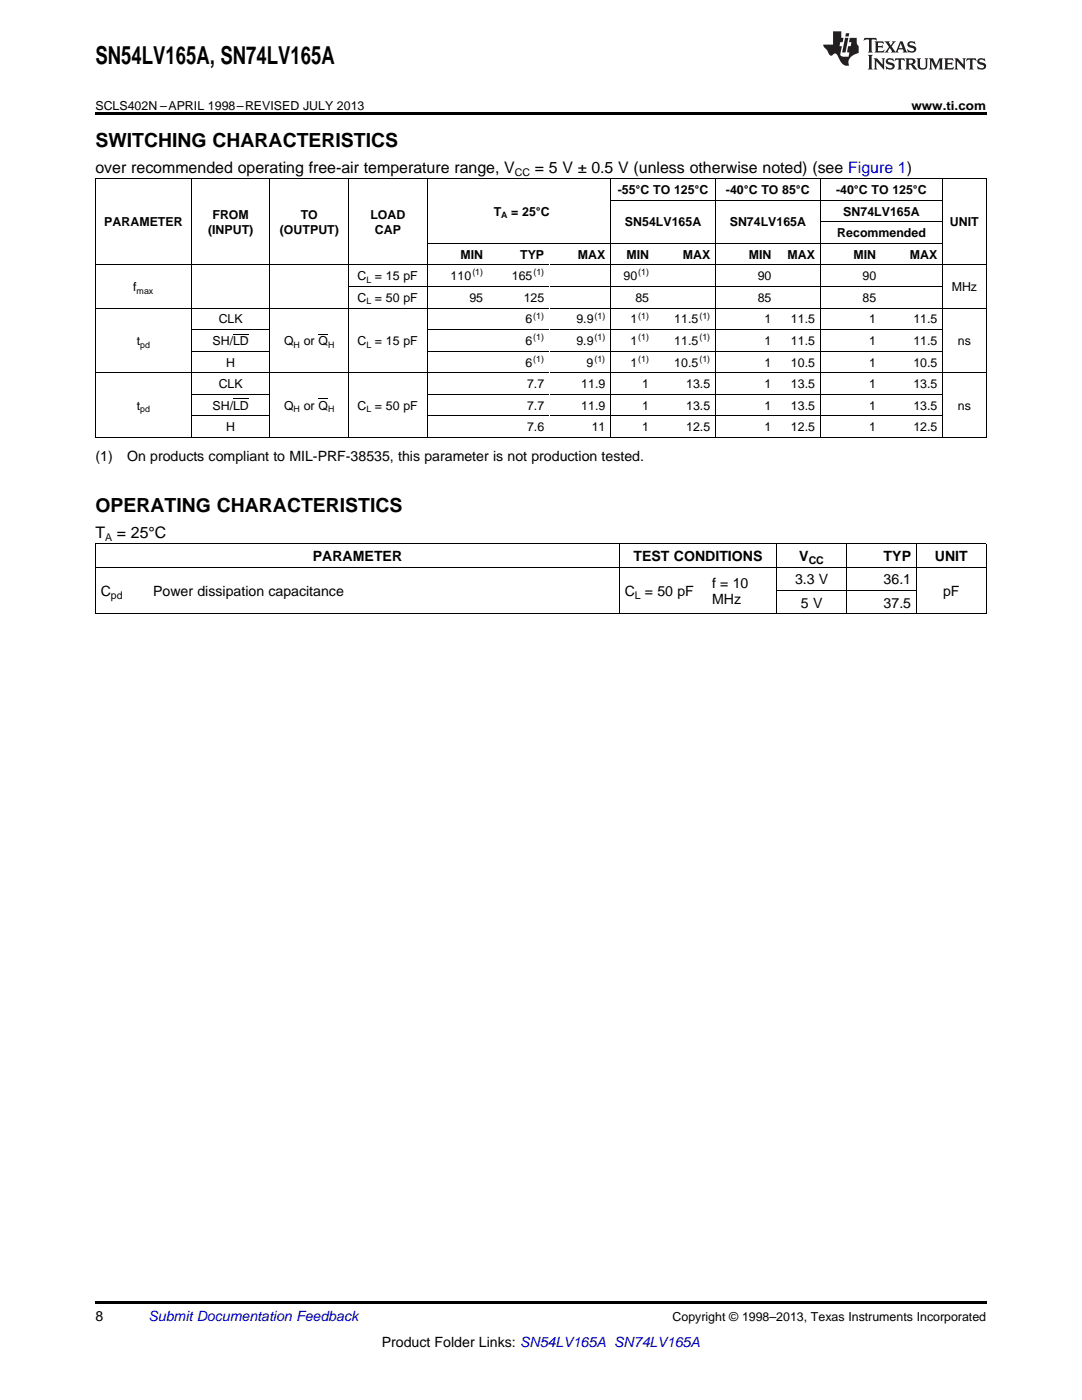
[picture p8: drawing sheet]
<svg xmlns="http://www.w3.org/2000/svg" width="216mm" height="279mm" viewBox="0 0 216 279" stroke-linecap="round" stroke-linejoin="round" font-family="sans-serif">
<path d="M19 22.5h177.8v.5h-177.8zM19 259.7h177.8v.5h-177.8z" fill="#000"/>
<g fill="none" stroke="#000" stroke-width=".2">
<path d="M19 35.6h177.8M19.1 35.7v51.6M38.2 35.7v51.6M53.9 35.7v51.6M69.5 35.7v51.6M85.2 35.7v51.6M121.8 35.7v51.6M121.9 40h66.2M142.8 35.7v51.6M163.7 35.7v51.6M188 35.7v51.6M196.8 35.7v51.6"/>
<path d="M19 52.9h177.8M69.6 57.2h118.5M85.3 48.6h102.8M163.7 44.3h24.4M19 74.4h177.8M19 61.5h177.8M38.2 78.7h15.7M38.2 70.1h15.7M38.2 65.8h15.7M85.3 78.7h102.8M85.3 70.1h102.8M85.3 65.8h102.8"/>
<path d="M19 87.3h177.8M38.2 83h15.7M85.3 83h102.8M19 113.2h177.8M19 108.5h177.8M19.1 108.6v14M123.6 108.6v14M155 108.6v14M155 117.8h27.9M168.9 108.6v14M182.8 108.6v14M196.8 108.6v14"/>
<path d="M19 122.5h177.8"/>
</g>
<g fill="#231f20">
<path d="M172.5 7.6l-.1 .5 .4-.2h.6v.1v2.1l-.2 .4h.9l-.2-.4v-2.1l.1-.1h.5l.5 .2-.2-.5zM174.5 8.3l.2 .3v1.5l-.2 .4h1.8l.2-.6a1.04 1.04 0 0 1-1.3 .2v-.7h.6l.3 .2v-.6l-.3 .2h-.6v-.6l.8-.1 .4 .3-.2-.5zM176.5 8.3l.9 1.1-.9 1.1h.8l-.2-.2 .4-.7 .5 .7-.2 .2h1.5l-.2-.2 .2-.4h.9l.1 .4-.2 .2h1l-.3-.3-.7-1.9h-.5l-.9 2-.8-1 .9-1h-.8l.1 .3-.4 .5-.3-.6 .1-.2zM179.7 8.6l.4 1h-.7zM181.3 8.4a.63 .63 0 0 0-.2 .7 .63 .63 0 0 0 .6 .4l.6 .2 .1 .2a.75 .75 0 0 1-.7 .4 .75 .75 0 0 1-.6-.5l.1 .7 .1-.1a1.11 1.11 0 0 0 1.5-.6 1.13 1.13 0 0 0-1.2-.8l-.1-.4a1.04 1.04 0 0 1 1.2 .2l-.2-.5-.2 .1-.4-.2zM173.2 10.9l.2 .4v2.2l-.2 .4h1l-.3-.4v-2.2l.3-.4zM174.3 11.6l.3 .4v1.5l-.3 .4h.8l-.2-.4v-1.3l1.5 1.7v-1.9l.2-.4h-.7l.2 .4v.9l-1.1-1.3zM177 11.8a.62 .62 0 0 0-.2 .7 .62 .62 0 0 0 .6 .4l.6 .1 .1 .3a.76 .76 0 0 1-.7 .3 .76 .76 0 0 1-.7-.4l.2 .7 .1-.1a1.11 1.11 0 0 0 1.5-.6 1.13 1.13 0 0 0-1.2-.8l-.1-.4a1.04 1.04 0 0 1 1.2 .2l-.2-.6-.2 .1-.5-.1zM178.7 11.6l-.2 .6a.61 .61 0 0 1 .8-.3v1.6l-.2 .4h.9l-.2-.4v-1.6a.63 .63 0 0 1 .7 .3l-.1-.6zM180.6 11.6l.3 .4v1.5l-.3 .4h1l-.2-.2-.1-.8 .6 .2a.76 .76 0 0 0 1.2 .7l-1-1a.58 .58 0 0 0 .6-.5 .58 .58 0 0 0-.5-.6zM181.4 11.9h.1a.45 .45 0 0 1 .5 .1 .45 .45 0 0 1 .1 .5l-.8 .2zM182.9 11.6l.2 .2a2.17 2.17 0 0 0 .3 1.9 .99 .99 0 0 0 1.6-.6v-1.1l.2-.4h-.7l.2 .2a1.92 1.92 0 0 1-.2 1.8 .6 .6 0 0 1-.9-.5v-1.1l.2-.4zM185.4 11.6l.2 .4v1.5l-.2 .4h.7l-.2-.4v-1.4l.8 1.8 .8-1.8v1.4l-.2 .4h.9l-.2-.4v-1.5l.2-.4h-.8l-.6 1.5-.6-1.5zM188.4 11.6l.2 .4v1.5l-.2 .4h1.8l.1-.6a1.04 1.04 0 0 1-1.2 .1v-.6h.5l.4 .2v-.6l-.4 .2h-.5v-.7h.8l.3 .3-.1-.6zM190.5 11.6l.2 .4v1.5l-.2 .4h.7l-.2-.4v-1.3l1.5 1.7v-1.9l.2-.4h-.7l.2 .4v.9l-1.1-1.3zM192.9 11.6l-.1 .6a.61 .61 0 0 1 .7-.3l.1 1.6-.3 .4h1l-.3-.4 .1-1.6a.63 .63 0 0 1 .7 .3l-.1-.6zM195.2 11.8a.62 .62 0 0 0-.2 .7 .62 .62 0 0 0 .6 .4l.6 .1 .1 .3a.76 .76 0 0 1-.7 .3 .76 .76 0 0 1-.6-.4l.1 .7 .1-.1a1.11 1.11 0 0 0 1.6-.6 1.13 1.13 0 0 0-1.3-.8l-.1-.4a1.04 1.04 0 0 1 1.2 .2l-.1-.6-.2 .1-.5-.1z"/>
<path d="M166.2 6.3v2.6h-1.9v.4l.8 .9a.91 .91 0 0 0 1 .8 .56 .56 0 0 1 .5-.3 .56 .56 0 0 1 .5 .3l.4 .8a1.53 1.53 0 0 0 1.9 1.2 1.54 1.54 0 0 1 1-2.1l.9-.3v-1.4a1.52 1.52 0 0 1-.4-1.6h-1.3l-.2 .8h.5l-.2 .8h-.5l-.1 1v.2l.4 .1-.2 .8a1.93 1.93 0 0 1-1.6-.3l.3-1.8h-.5l.2-.8h.4l.2-.8h-.4v-1.3zM168.6 7.6l-.6 2.9h.7l.6-2.9zM168.8 6.6l-.1 .7h.6l.2-.7z"/>
</g>
<path d="M46.5 79.6h3.1M46.5 66.7h3.1" fill="none" stroke="#000" stroke-width=".2"/>
<path d="M63.5 79.6h1.9v.1h-1.9zM63.5 66.6h1.9v.2h-1.9z" fill="#000"/>
<text font-size="4.9" x="19" y="12.8">SN54LV165A, SN74LV165A</text>
<g font-size="3.9">
<text x="19" y="29.3">SWITCHING CHARACTERISTICS</text>
<text x="19" y="102.2">OPERATING CHARACTERISTICS</text>
</g>
<g font-size="3.2">
<text x="19" y="34.4">over recommended operating free-air temperature range, V</text>
<text x="106.7" y="34.4">= 5 V ± 0.5 V (unless otherwise noted) (see Figure 1)</text>
<text x="19" y="107.3">T</text>
<text x="23.3" y="107.3">= 25°C</text>
</g>
<g font-size="2.8">
<text x="19" y="91.9">(1)</text>
<text x="25.4" y="91.9">On products compliant to MIL-PRF-38535, this parameter is not production tested.</text>
<text x="62.4" y="112">PARAMETER</text>
<text x="126.4" y="112">TEST CONDITIONS</text>
<text x="159.5" y="112">V</text>
<text x="176.3" y="112">TYP</text>
<text x="186.5" y="112">UNIT</text>
<text x="20.1" y="119">C</text>
<text x="30.6" y="119">Power dissipation capacitance</text>
<text x="124.7" y="119">C</text>
<text x="128.7" y="119">= 50 pF</text>
<text x="142.1" y="117.4">f = 10</text>
<text x="158.6" y="116.6">3.3 V</text>
<text x="176.3" y="116.6">36.1</text>
<text x="188.2" y="119">pF</text>
<text x="142.1" y="120.5">MHz</text>
<text x="159.8" y="121.3">5 V</text>
<text x="176.3" y="121.3">37.5</text>
<text x="19" y="263.6">8</text>
<text x="76.2" y="268.9">Product Folder Links: SN54LV165A SN74LV165A</text>
</g>
<text font-size="2.8" fill="#0000c8" x="29.6" y="263.6">Submit Documentation Feedback</text>
<g font-size="2.5">
<text x="19" y="21.9">SCLS402N –APRIL 1998–REVISED JULY 2013</text>
<text x="181.9" y="21.9">www.ti.com</text>
<text x="123.3" y="38.7">-55°C TO 125°C</text>
<text x="144.9" y="38.7">-40°C TO 85°C</text>
<text x="166.8" y="38.7">-40°C TO 125°C</text>
<text x="20.8" y="45.2">PARAMETER</text>
<text x="41.5" y="46.6">(INPUT)</text>
<text x="42.4" y="43.8">FROM</text>
<text x="55.8" y="46.6">(OUTPUT)</text>
<text x="60" y="43.8">TO</text>
<text x="73.9" y="43.8">LOAD</text>
<text x="74.8" y="46.6">CAP</text>
<text x="98.5" y="43">T</text>
<text x="102" y="43">= 25°C</text>
<text x="124.7" y="45.2">SN54LV165A</text>
<text x="145.6" y="45.2">SN74LV165A</text>
<text x="167.1" y="47.3">Recommended</text>
<text x="168.3" y="43">SN74LV165A</text>
<text x="189.5" y="45.2">UNIT</text>
<text x="91.9" y="51.6">MIN</text>
<text x="103.8" y="51.6">TYP</text>
<text x="115.3" y="51.6">MAX</text>
<text x="125" y="51.6">MIN</text>
<text x="136.2" y="51.6">MAX</text>
<text x="149.4" y="51.6">MIN</text>
<text x="157.2" y="51.6">MAX</text>
<text x="170.3" y="51.6">MIN</text>
<text x="181.6" y="51.6">MAX</text>
<text x="26.6" y="58.1">f</text>
<text x="71.4" y="56">C = 15 pF</text>
<text x="89.9" y="56">110</text>
<text x="102.1" y="56">165</text>
<text x="124.4" y="56">90</text>
<text x="151.2" y="56">90</text>
<text x="172.1" y="56">90</text>
<text x="189.9" y="58.1">MHz</text>
<text x="43.6" y="64.6">CLK</text>
<text x="71.4" y="60.3">C = 50 pF</text>
<text x="93.7" y="60.3">95</text>
<text x="104.5" y="60.3">125</text>
<text x="104.8" y="64.6">6</text>
<text x="115" y="64.6">9.9</text>
<text x="125.8" y="64.6">1</text>
<text x="126.8" y="60.3">85</text>
<text x="134.5" y="64.6">11.5</text>
<text x="151.2" y="60.3">85</text>
<text x="152.5" y="64.6">1</text>
<text x="157.8" y="64.6">11.5</text>
<text x="172.1" y="60.3">85</text>
<text x="173.5" y="64.6">1</text>
<text x="182.2" y="64.6">11.5</text>
<text x="27.3" y="68.9">t</text>
<text x="42.4" y="68.9">SH/LD</text>
<text x="56.7" y="68.9">Q</text>
<text x="60.6" y="68.9">or Q</text>
<text x="71.4" y="68.9">C = 15 pF</text>
<text x="104.8" y="68.9">6</text>
<text x="115" y="68.9">9.9</text>
<text x="125.8" y="68.9">1</text>
<text x="134.5" y="68.9">11.5</text>
<text x="152.5" y="68.9">1</text>
<text x="157.8" y="68.9">11.5</text>
<text x="173.5" y="68.9">1</text>
<text x="182.2" y="68.9">11.5</text>
<text x="191.1" y="68.9">ns</text>
<text x="43.6" y="77.5">CLK</text>
<text x="45.2" y="73.2">H</text>
<text x="104.8" y="73.2">6</text>
<text x="105.2" y="77.5">7.7</text>
<text x="116" y="77.5">11.9</text>
<text x="117.1" y="73.2">9</text>
<text x="125.8" y="73.2">1</text>
<text x="128.2" y="77.5">1</text>
<text x="134.5" y="73.2">10.5</text>
<text x="136.9" y="77.5">13.5</text>
<text x="152.5" y="73.2">1</text>
<text x="152.5" y="77.5">1</text>
<text x="157.8" y="73.2">10.5</text>
<text x="157.8" y="77.5">13.5</text>
<text x="173.5" y="73.2">1</text>
<text x="173.5" y="77.5">1</text>
<text x="182.2" y="73.2">10.5</text>
<text x="182.2" y="77.5">13.5</text>
<text x="27.3" y="81.8">t</text>
<text x="42.4" y="81.8">SH/LD</text>
<text x="56.7" y="81.8">Q</text>
<text x="60.6" y="81.8">or Q</text>
<text x="71.4" y="81.8">C = 50 pF</text>
<text x="105.2" y="81.8">7.7</text>
<text x="116" y="81.8">11.9</text>
<text x="128.2" y="81.8">1</text>
<text x="136.9" y="81.8">13.5</text>
<text x="152.5" y="81.8">1</text>
<text x="157.8" y="81.8">13.5</text>
<text x="173.5" y="81.8">1</text>
<text x="182.2" y="81.8">13.5</text>
<text x="191.1" y="81.8">ns</text>
<text x="45.2" y="86.1">H</text>
<text x="105.2" y="86.1">7.6</text>
<text x="118.1" y="86.1">11</text>
<text x="128.2" y="86.1">1</text>
<text x="136.9" y="86.1">12.5</text>
<text x="152.5" y="86.1">1</text>
<text x="157.8" y="86.1">12.5</text>
<text x="173.5" y="86.1">1</text>
<text x="182.2" y="86.1">12.5</text>
<text x="134.2" y="263.6">Copyright © 1998–2013, Texas Instruments Incorporated</text>
</g>
<g font-size="2.1">
<text x="102.7" y="35.1">CC</text>
<text x="21" y="107.9">A</text>
<text x="161.4" y="112.5">CC</text>
<text x="22.1" y="119.5">pd</text>
<text x="126.7" y="119.5">L</text>
</g>
<g font-size="1.8">
<text x="100" y="43.5">A</text>
<text x="27.3" y="58.6">max</text>
<text x="73.1" y="56.4">L</text>
<text x="94.3" y="55">(1)</text>
<text x="106.4" y="55">(1)</text>
<text x="127.4" y="55">(1)</text>
<text x="73.1" y="60.7">L</text>
<text x="106.4" y="63.6">(1)</text>
<text x="118.6" y="63.6">(1)</text>
<text x="127.4" y="63.6">(1)</text>
<text x="139.6" y="63.6">(1)</text>
<text x="28" y="69.4">pd</text>
<text x="58.6" y="69.4">H</text>
<text x="65.5" y="69.4">H</text>
<text x="73.1" y="69.4">L</text>
<text x="106.4" y="67.9">(1)</text>
<text x="118.6" y="67.9">(1)</text>
<text x="127.4" y="67.9">(1)</text>
<text x="139.6" y="67.9">(1)</text>
<text x="106.4" y="72.2">(1)</text>
<text x="118.6" y="72.2">(1)</text>
<text x="127.4" y="72.2">(1)</text>
<text x="139.6" y="72.2">(1)</text>
<text x="28" y="82.3">pd</text>
<text x="58.6" y="82.3">H</text>
<text x="65.5" y="82.3">H</text>
<text x="73.1" y="82.3">L</text>
</g>
</svg>
